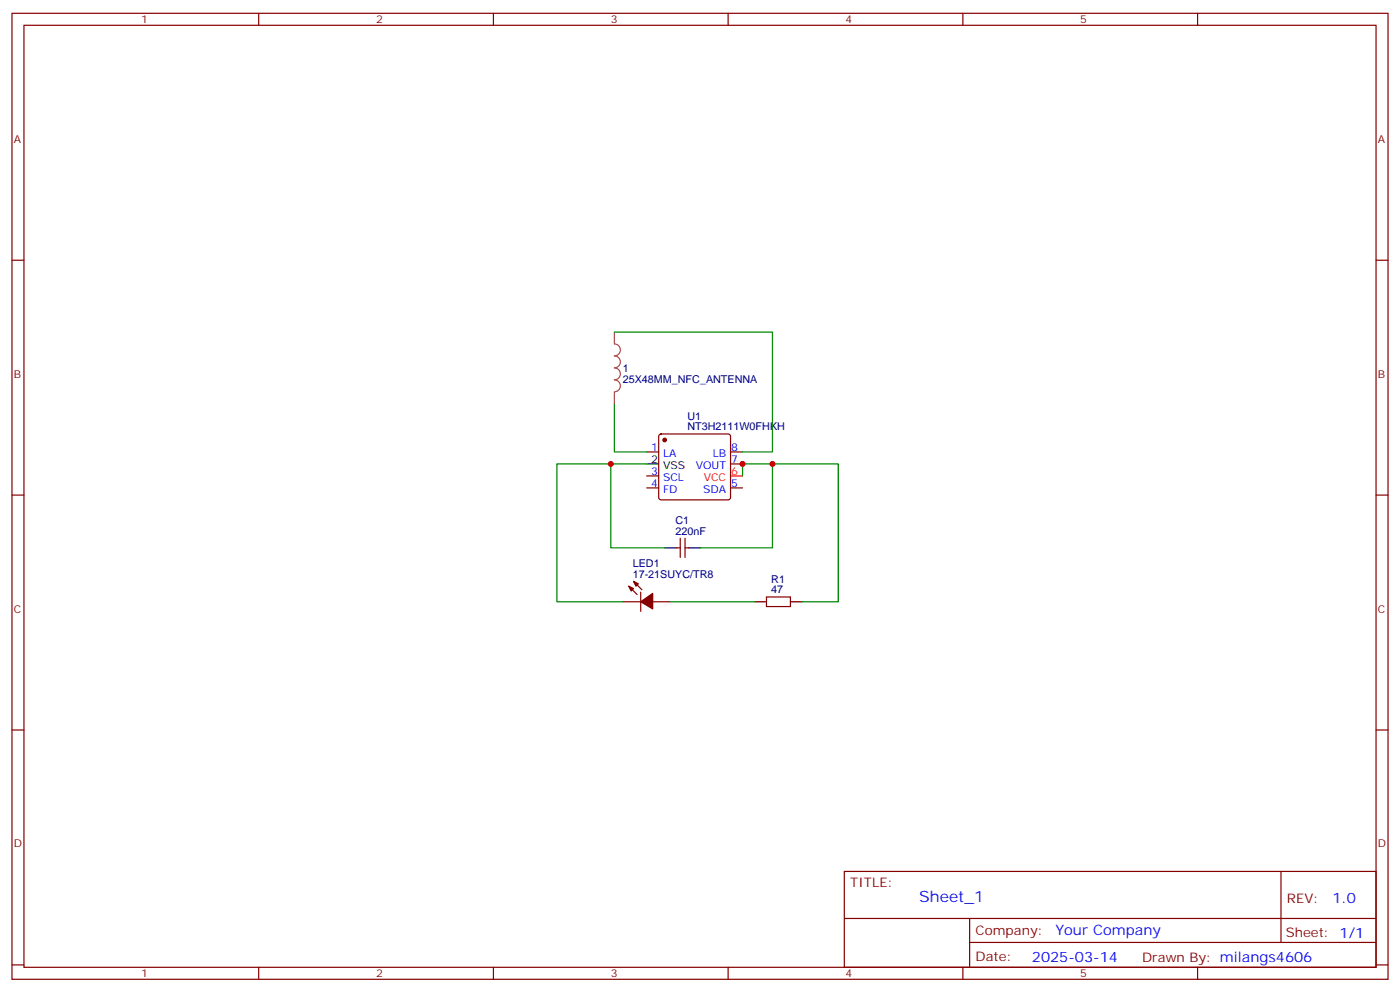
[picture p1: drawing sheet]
<svg xmlns="http://www.w3.org/2000/svg" width="412mm" height="292mm" viewBox="0 0 412 292" stroke-linecap="round" stroke-linejoin="round" font-family="sans-serif">
<g fill="none" stroke="#870000" stroke-width=".35">
<path d="M3.5 3.9h405.4v284.4h-405.4zM7.1 7.4h398.2v277.3h-398.2zM76.2 3.9v3.5M145.3 3.9v3.5M214.5 3.9v3.5M283.6 3.9v3.5M352.8 3.9v3.5M3.5 76.6h3.6M405.3 76.6h3.6M190.5 133h3.5M194.3 127.9l.4-.2h19.8l.5 .2 .2 .5v18l-.2 .5-.5 .2h-19.8l-.5-.2-.2-.5v-18zM215.2 133h3.5"/>
<path d="M215.2 136.6h3.5M3.5 145.7h3.6M190.5 143.6h3.5M190.5 140.1h3.5M200.4 158.4v5.7M201.8 158.4v5.7M215.2 143.6h3.5M405.3 145.7h3.6M183.4 177.1h5.3M185.2 172.5l2.5 2.5M186.6 171.1l2.5 2.5M188.7 174.3v5.7"/>
<path d="M192.3 177.1h5.3M199.3 161.3h1.1M201.8 161.3h1M225.8 175.7h7v2.8h-7zM3.5 214.9h3.6M405.3 214.9h3.6M248.7 256.5h156.6v28.2h-156.6zM377.3 256.5v20.9M248.7 270.4h156.5M285.6 277.4h119.6M285.6 270.4v14.1M3.5 284h3.6"/>
<path d="M76.2 284.7v3.6M145.3 284.7v3.6M214.5 284.7v3.6M283.6 284.7v3.6M352.8 284.7v3.6M405.3 284h3.6"/>
</g>
<path d="M215.2 140.1h3.5" fill="none" stroke="#f00" stroke-width=".35"/>
<path d="M190.5 136.6h3.5M195.8 161.3h3.5M202.8 161.3h3.6M222.2 177.1h3.6M232.8 177.1h3.6" fill="none" stroke="#000" stroke-width=".35"/>
<g fill="#870000" stroke="#870000" stroke-width=".35">
<path d="M185.2 172.5l1.4 .7-.7 .8z"/>
<path d="M186.6 171.1l1.4 .7-.7 .7z"/>
<path d="M188.7 177.1l3.6-2.4v4.5z"/>
<circle cx="195.8" cy="129.5" r=".53"/>
</g>
<path d="M181 97.8v3.4a1.76 1.76 0 0 1 1.7 1.8 1.76 1.76 0 0 1-1.7 1.8 1.76 1.76 0 0 1 1.7 1.7 1.76 1.76 0 0 1-1.7 1.8 1.76 1.76 0 0 1 1.7 1.7 1.76 1.76 0 0 1-1.7 1.8 1.76 1.76 0 0 1 1.7 1.8 1.76 1.76 0 0 1-1.7 1.7M181 115.4v3.5" fill="none" stroke="#a64a4a" stroke-width=".35"/>
<path d="M181 97.8h46.5v35.2h-8.8M181 118.9v14.1h9.5M179.9 136.6h-15.9v40.5h19.4M190.5 136.6h-10.6v24.7h15.9M227.5 136.6h19.4v40.5h-10.5M218.7 140.1v-3.5h8.8v24.7h-21.1M197.6 177.1h24.6" fill="none" stroke="#008700" stroke-width=".35"/>
<g fill="#c00">
<circle cx="218.7" cy="136.6" r=".88"/>
<circle cx="227.5" cy="136.6" r=".88"/>
<circle cx="179.9" cy="136.6" r=".88"/>
</g>
<text font-size="4.6" fill="#00f" x="270.8" y="265.5">Sheet_1</text>
<g font-size="4.2" fill="#00f">
<text x="392.5" y="265.8">1.0</text>
<text x="310.9" y="275.3">Your Company</text>
<text x="304" y="283.1">2025-03-14</text>
</g>
<g font-size="3.9" fill="#800">
<text x="250.5" y="261.1">TITLE:</text>
<text x="379.1" y="265.8">REV:</text>
<text x="287.4" y="275.3">Company:</text>
<text x="378.7" y="275.9">Sheet: 1/1</text>
<text x="287.4" y="283">Date:</text>
<text x="336.4" y="283.1">Drawn By: milangs4606</text>
</g>
<g font-size="3.2" fill="#800">
<text x="41.6" y="6.9">1</text>
<text x="110.8" y="6.9">2</text>
<text x="179.9" y="6.9">3</text>
<text x="249.1" y="6.9">4</text>
<text x="318.2" y="6.9">5</text>
<text x="4.1" y="42">A</text>
<text x="405.9" y="42">A</text>
<text x="4.1" y="111.2">B</text>
<text x="405.9" y="111.2">B</text>
<text x="4.1" y="180.3">C</text>
<text x="405.9" y="180.3">C</text>
<text x="4.1" y="249.4">D</text>
<text x="405.9" y="249.4">D</text>
<text x="41.6" y="287.7">1</text>
<text x="110.8" y="287.7">2</text>
<text x="179.9" y="287.7">3</text>
<text x="249.1" y="287.7">4</text>
<text x="318.2" y="287.7">5</text>
</g>
<g font-size="3.2" fill="#000080">
<text x="183.4" y="112.6">25X48MM_NFC_ANTENNA</text>
<text x="183.4" y="109.5">1</text>
<text x="202.5" y="123.6">U1</text>
<text x="202.5" y="126.7">NT3H2111W0FHKH</text>
<text x="199" y="154.2">C1</text>
<text x="199" y="157.4">220nF</text>
<text x="186.4" y="166.9">LED1</text>
<text x="186.4" y="170.1">17-21SUYC/TR8</text>
<text x="227.2" y="171.5">R1</text>
<text x="227.2" y="174.7">47</text>
</g>
<g font-size="3.2">
<text x="191.8" y="136.2">2</text>
<text x="195.3" y="138">VSS</text>
</g>
<g font-size="3.2" fill="#00f">
<text x="191.8" y="132.7">1</text>
<text x="195.3" y="134.4">LA</text>
<text x="204.9" y="138">VOUT</text>
<text x="209.9" y="134.4">LB</text>
<text x="215.4" y="132.7">8</text>
<text x="215.4" y="136.2">7</text>
<text x="191.8" y="143.3">4</text>
<text x="191.8" y="139.7">3</text>
<text x="195.3" y="141.5">SCL</text>
<text x="215.4" y="143.3">5</text>
<text x="195.3" y="145">FD</text>
<text x="207.1" y="145">SDA</text>
</g>
<g font-size="3.2" fill="#f00">
<text x="207.3" y="141.5">VCC</text>
<text x="215.4" y="139.7">6</text>
</g>
</svg>
